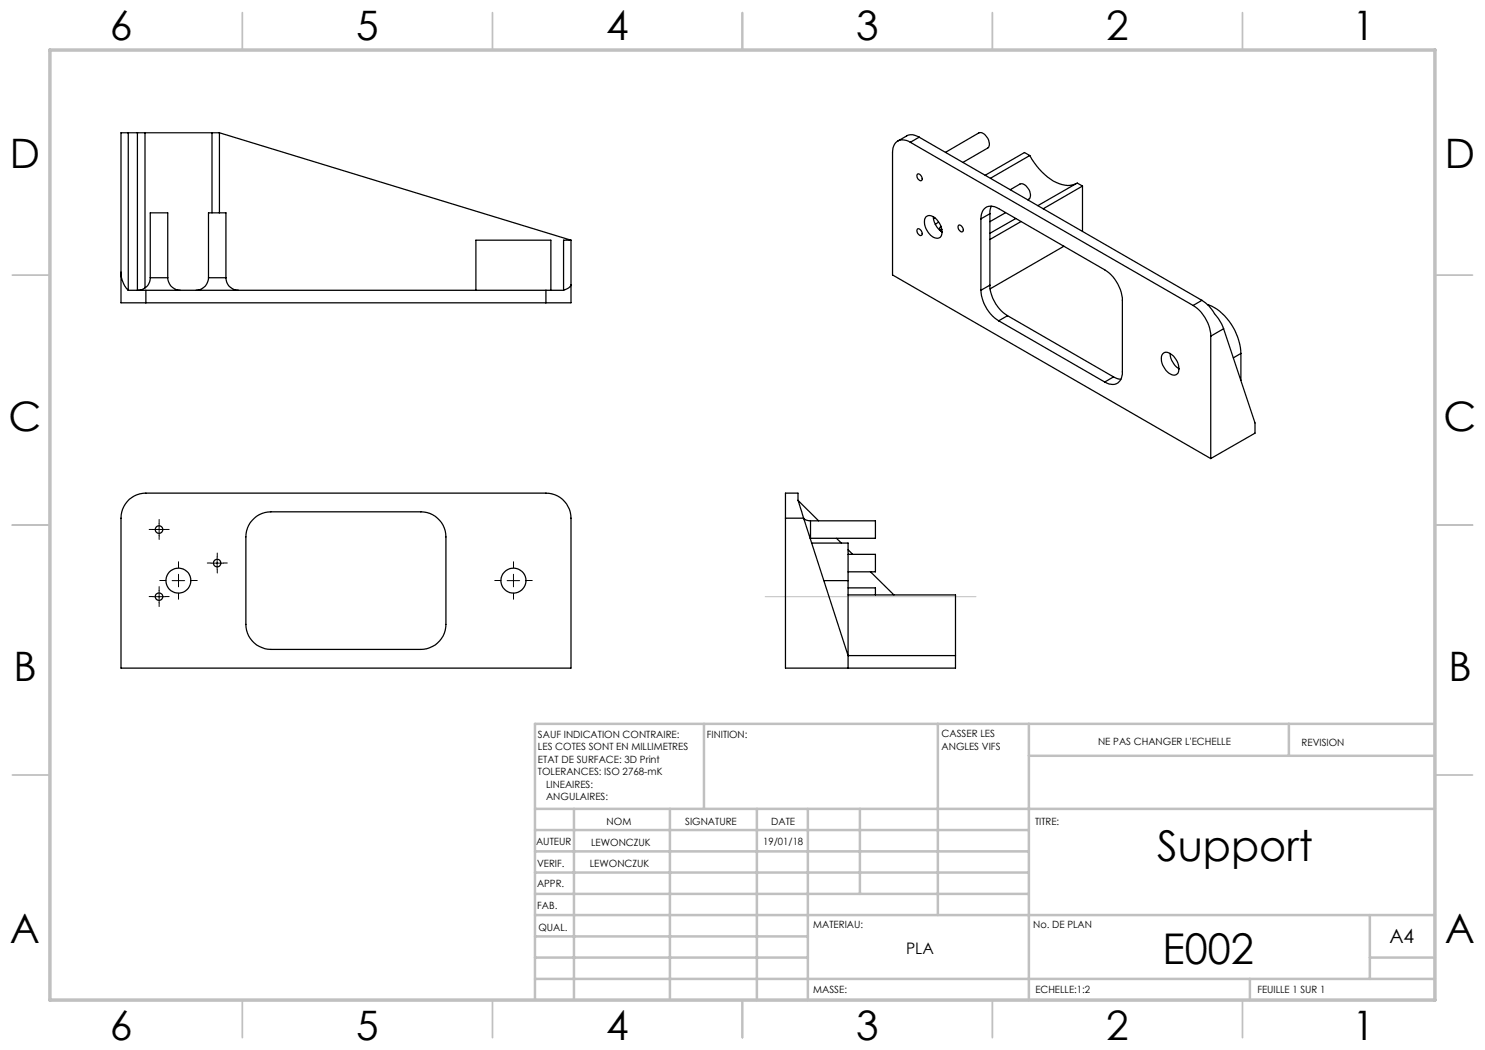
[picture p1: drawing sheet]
<svg xmlns="http://www.w3.org/2000/svg" width="297mm" height="210mm" viewBox="0 0 297 210" stroke-linecap="round" stroke-linejoin="round" font-family="sans-serif">
<g fill="none" stroke="#000" stroke-width=".2" stroke-dasharray="30.5 1.3 1.3 1.3">
<path d="M30.6 119.3h-.8M30.6 105.9h-.8M31.8 118.1v-.8M31.8 104.6v-.7M31.8 107.1v.8M33.1 119.3h.7M33.1 105.9h.7M33.2 116.1h-1.2M35.7 113.6v-1.2M35.7 118.6v1.3M38.2 116.1h1.3M42.2 112.6h-.7"/>
<path d="M43.5 111.4v-.8M43.5 113.9v.7M44.7 112.6h.8M100.2 116.1h-1.2M102.7 113.6v-1.2M102.7 118.6v1.3M105.2 116.1h1.3M31.8 120.6v.7"/>
</g>
<path d="M30.6 119.3h2.5M30.6 105.9h2.5M31.8 104.7v2.5M31.8 118.1v2.5M34.4 116.1h2.5M35.7 114.9v2.5M42.2 112.6h2.5M43.4 111.4v2.5M101.4 116.1h2.5M102.7 114.9v2.5" fill="none" stroke="#000" stroke-width=".2"/>
<path d="M153 119.3h42.2" fill="none" stroke="#c0c0c0" stroke-width=".2"/>
<g fill="none" stroke="#c0c0c0" stroke-width=".35">
<path d="M48.5 2.5v7.5M98.5 2.5v7.5M148.5 2.5v7.5M198.5 2.5v7.5M248.5 2.5v7.5M2.5 55h7.5M287 55h7.5M2.5 105h7.5M287 105h7.5M2.5 155h7.5M287 155h7.5M48.5 200v7.5"/>
<path d="M98.5 200v7.5M148.5 200v7.5M198.5 200v7.5M248.5 200v7.5"/>
</g>
<g fill="none" stroke="#c0c0c0" stroke-width=".5">
<path d="M140.8 144.8v17M187.6 144.8v38.2M205.8 144.8v55.2M205.8 151.2h81.2M257.8 144.8v6.4M287 144.8h-180v55.2M107 161.8h180M107 178.8h98.8M107 174.5h98.8M107 170.3h98.8M107 166h98.8M114.8 161.8v38.2"/>
<path d="M134 161.8v38.2M151.4 161.8v38.2M161.6 161.8v38.2M172 161.8v17M107 195.8h180M107 191.5h54.6M107 187.3h54.6M107 183h180M250 195.8v4.2M274 191.5h13M274 183v12.8"/>
</g>
<path d="M10 10h277v190h-277z" fill="none" stroke="#c0c0c0" stroke-width=".7"/>
<g fill="none" stroke="#000" stroke-width=".25">
<path d="M25.6 26.6v31.5M27.5 26.6v31.5M29 26.6h-4.8v34h5M29 26.6h13.4M29 26.6v31M42.4 26.6h1.5M42.4 26.6v16M43.9 26.6v16M43.9 26.6l70.3 21.4M182.1 28.5a2.16 2.16 0 0 0-2.5-.3 2.16 2.16 0 0 0-1.1 2.3v24.5l63.6 36.7M182.1 28.5l56.5 32.6M183.5 34.8a.82 .82 0 0 1 .8 .5 .82 .82 0 0 1-.1 .9 .92 .92 0 0 1-.7-1.4z"/>
<path d="M183.8 27.4a2.37 2.37 0 0 0-2.5-.2l-1.7 1M183.8 27.4l-1.7 1.1M183.8 27.4l56.6 32.7M189.1 30.5l6.7-3.9a1.35 1.35 0 0 1 1.6 .8 1.63 1.63 0 0 1 .1 2.2l-4.9 2.9M202 38l2-1.2a1.35 1.35 0 0 1 1.6 .9 1.63 1.63 0 0 1 .1 2.2l-.1 .1M206 31.1a11.7 11.7 0 0 0 6.4 5.8 3.6 3.6 0 0 0 2.8-.2M206 31.1l-7.9 4.6M206 31.1l-1.1-.6-7.9 4.6M216.5 37.2l-7.9 4.6M216.5 37.2v9.1M216.5 37.2l-1.1-.6-7.8 4.5M24.2 54.5l.1 1.1 .4 1.1 .9 1.4"/>
<path d="M25.6 58.1h3.6M29.2 58.1v2.5M29.2 58.1h80M30.1 55.6a2.45 2.45 0 0 1-2.5 2.5M30.1 55.6v-13h3.4v13M30.1 55.6h3.4M33.5 55.6a2.51 2.51 0 0 0 2.6 2.5M41.7 55.6a2.51 2.51 0 0 1-2.5 2.5M41.7 55.6v-13h3.5v13M41.7 55.6h3.5M45.2 55.6a2.45 2.45 0 0 0 2.5 2.5M95.2 58.1v-10.1h15v10.1"/>
<path d="M109.2 58.1h3.5M109.2 58.1v2.5M114.2 48v12.6h-5M114.2 56.9l-.4 .6-1.1 .6M114.2 48h-1.5v10.1M183.5 45.8a.79 .79 0 0 1 .8 .4 .79 .79 0 0 1-.1 .9 .9 .9 0 0 1-.7-1.3zM185.2 43.4a1.53 1.53 0 0 1 2.1 .5 3 3 0 0 1 .7 3.6 1.86 1.86 0 0 1-2.4-1.1 2.81 2.81 0 0 1-.4-3zM186.7 43.4l.4 1.5M186.7 43.5l.3 .1M186.8 43.5v.1M187.1 44.9l.7 1 .6 .5M187.7 44.4l-.6 .5"/>
<path d="M187.9 45.9l.5 .5M187.9 45.9h.1M188.2 45.3l-.3 .6M188.3 45.9l-.2 .2M191.7 45.1a.82 .82 0 0 1 .8 .4 .82 .82 0 0 1-.1 .9 .95 .95 0 0 1-.7-1.3zM196.2 43.8a2.11 2.11 0 0 1 2.7-2.5l22 12.7a7.8 7.8 0 0 1 3.6 6.1v14.3a2.1 2.1 0 0 1-2.7 2.4l-.9-.4M196.2 58.1a7.9 7.9 0 0 0 3.5 6.1M196.2 43.8v14.3M198 57a7.7 7.7 0 0 0 3.5 6.1M198 42.7l-1.8 1.1M198 57l-1.8 1.1M198 42.7v14.3"/>
<path d="M198.3 41.2l-.3 1.5M201.1 42.5l-3.1 1.8M203.2 43.7l-5.2 3M204.2 44.3l-6.2 3.6M212.8 49.2l-14.8 8.6M29.2 60.6h80M199.7 64.2l21.2 12.2M201.5 63.1l-1.8 1.1M201.5 63.1l21.2 12.3M222.7 75.4l1.5 .5M222.7 75.4l-1.8 1M232.6 70.8a1.21 1.21 0 0 1 1.8 .2 3.3 3.3 0 0 1 1.2 3.6 1.34 1.34 0 0 1-2.1-.2 3.2 3.2 0 0 1-.9-3.6z"/>
<path d="M234 70.7a4 4 0 0 0 1.8 3.1M238.6 61.1a7.7 7.7 0 0 1 3.5 6.1M240.4 60.1a6.8 6.8 0 0 1 2.5 2.6l.8 1 1 2M240.4 60.1l-1.8 1M241.5 60.9a11.1 11.1 0 0 1 6.7 9.8M242.1 67.2v24.5M244.7 65.7l-2.6 1.5M244.7 65.7l6.3 18.9v2l-8.9 5.1M248.2 70.7v5.4M248.2 70.7l-1.5 .9M25.9 99.9l.5-.4a4.8 4.8 0 0 1 2.8-.9h80a5 5 0 0 1 5 5v30h-90v-30.6a5.2 5.2 0 0 1 1.7-3.1zM50.9 103.6a4.9 4.9 0 0 1 3.3-1.2h30a5 5 0 0 1 5 5v17.5a5 5 0 0 1-5 5h-30a5 5 0 0 1-5-5v-17.5l.1-1.2a4.8 4.8 0 0 1 1.6-2.6z"/>
<path d="M157.1 103.6v30h34v-14.6h-21.5M157.1 103.6h3.6M159.6 100.1v-1.5h-2.5v5M159.6 100.1l1.1 3.5M159.6 100.1l4.1 4.1M160.7 103.6l8.9 27.5h21.5M160.8 103.8l.5 .2 .8 .2M162.1 104.2h13v3.5h-13.1M162.1 104.2v3.5M162.3 108.6h7.3v7.5M164.8 116.1h4.8M167.3 107.7l1 .9"/>
<path d="M169.6 110.9h5.5v3.5h-5.5M169.6 117.6h5.5v1.4M169.6 116.1v17.5M169.6 110l.9 .9M174.1 114.4l4.7 4.6"/>
<circle cx="31.8" cy="105.9" r=".76"/>
<circle cx="31.8" cy="119.3" r=".75"/>
<circle cx="35.7" cy="116.1" r="2.49"/>
<circle cx="43.4" cy="112.6" r=".75"/>
<circle cx="102.7" cy="116.1" r="2.5"/>
</g>
<g font-size="8.5">
<text x="231.4" y="172.3">Support</text>
<text x="232.5" y="192.7">E002</text>
</g>
<g font-size="8.1">
<text x="22" y="8">6</text>
<text x="71.2" y="8">5</text>
<text x="121.2" y="8">4</text>
<text x="171.3" y="8">3</text>
<text x="221.3" y="8">2</text>
<text x="270.5" y="8">1</text>
<text x="2" y="33.6">D</text>
<text x="289" y="33.6">D</text>
<text x="1.7" y="86.1">C</text>
<text x="288.7" y="86.1">C</text>
<text x="2.7" y="136.1">B</text>
<text x="289.7" y="136.1">B</text>
<text x="2" y="188.6">A</text>
<text x="289" y="188.6">A</text>
<text x="22" y="208">6</text>
<text x="71.2" y="208">5</text>
<text x="121.2" y="208">4</text>
<text x="171.3" y="208">3</text>
<text x="221.3" y="208">2</text>
<text x="270.5" y="208">1</text>
</g>
<text font-size="3.9" x="277.9" y="188.5">A4</text>
<text font-size="3.2" x="181.2" y="190.9">PLA</text>
<g font-size="2">
<text x="107.6" y="147.6">SAUF INDICATION CONTRAIRE:</text>
<text x="141.4" y="147.6">FINITION:</text>
<text x="188.3" y="147.5">CASSER LES</text>
<text x="188.3" y="150">ANGLES VIFS</text>
<text x="219.6" y="149">NE PAS CHANGER L'ECHELLE</text>
<text x="260.3" y="149.2">REVISION</text>
<text x="107.6" y="150.1">LES COTES SONT EN MILLIMETRES</text>
<text x="107.6" y="152.6">ETAT DE SURFACE: 3D Print</text>
<text x="107.6" y="155.1">TOLERANCES: ISO 2768-mK</text>
<text x="109.2" y="157.6">LINEAIRES:</text>
<text x="109.2" y="160.1">ANGULAIRES:</text>
<text x="121.3" y="165">NOM</text>
<text x="137" y="164.9">SIGNATURE</text>
<text x="154.2" y="164.9">DATE</text>
<text x="207" y="164.9">TITRE:</text>
<text x="107.2" y="169.1">AUTEUR</text>
<text x="107.4" y="173.3">VERIF.</text>
<text x="117.9" y="173.3">LEWONCZUK</text>
<text x="118.2" y="169.1">LEWONCZUK</text>
<text x="152.6" y="168.9">19/01/18</text>
<text x="107.4" y="177.4">APPR.</text>
<text x="107.5" y="181.8">FAB.</text>
<text x="162.7" y="185.5">MATERIAU:</text>
<text x="206.6" y="185.5">No. DE PLAN</text>
<text x="107.7" y="186.1">QUAL.</text>
<text x="162.6" y="198.5">MASSE:</text>
<text x="207.1" y="198.6">ECHELLE:1:2</text>
<text x="251.5" y="198.6">FEUILLE 1 SUR 1</text>
</g>
</svg>
